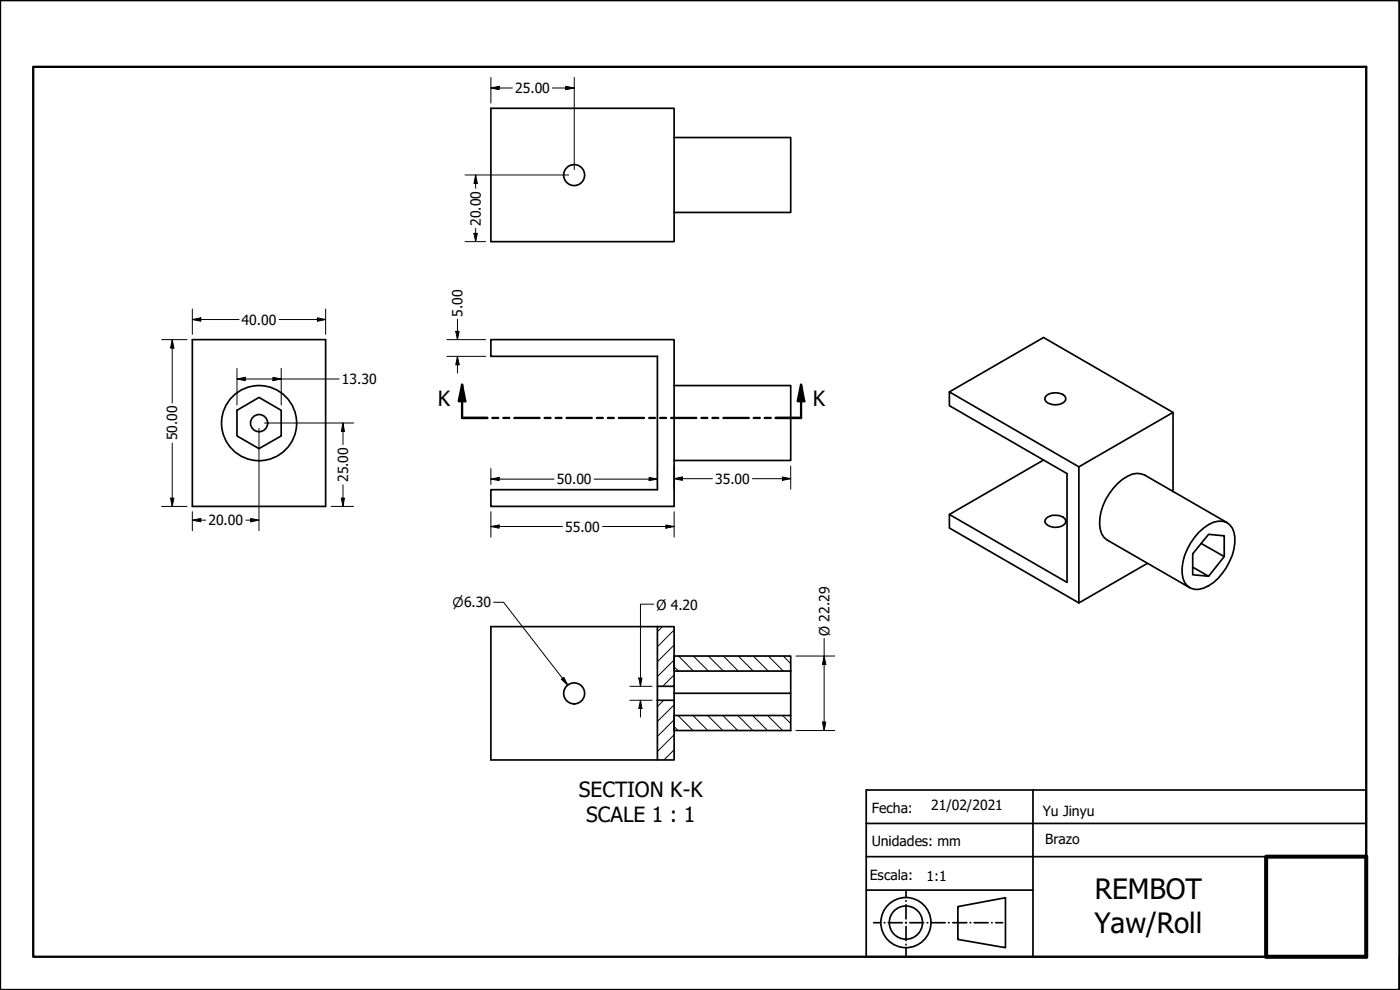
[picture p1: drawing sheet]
<svg xmlns="http://www.w3.org/2000/svg" width="420mm" height="297mm" viewBox="0 0 420 297" stroke-linecap="round" stroke-linejoin="round" font-family="sans-serif">
<!-- layer: Hatch (ANSI) -->
<g fill="none" stroke="#000" stroke-width=".3">
<path d="M198.8 188l-1.5 1.5M202.3 198l-5 5M202.3 193.5l-5 5.1M202.3 189l-5 5M203.6 196.8l4.5 4.5M208.1 196.8l4.5 4.5M212.6 196.8l4.5 4.5M217.1 196.8l4.5 4.5M221.6 196.8l4.5 4.5M226.1 196.8l4.5 4.5M230.6 196.8l4.5 4.5M235.1 196.8l2.2 2.3"/>
<path d="M199.2 210.1l-1.9 1.9M202.3 215.9l-5 5.1M202.3 211.5l-5 5M202.3 202.5l-3.4 3.4M202.3 200.1l1.3 1.2M202.3 218l1.2 1.2M203.5 214.7l4.5 4.5M208 214.7l4.4 4.5M212.4 214.7l4.5 4.5M216.9 214.7l4.5 4.5M221.4 214.7l4.5 4.5M225.9 214.7l4.5 4.5"/>
<path d="M230.4 214.7l4.5 4.5M234.9 214.7l2.4 2.4M202.3 225l-3 3M202.3 220.5l-5 5"/>
</g>
<!-- layer: Visible (ANSI) -->
<g fill="none" stroke="#000" stroke-width=".51">
<path d="M147.3 32.5h55v40h-55zM202.3 41.3h35v22.4h-35M57.7 101.9h40v50h-40zM147.3 101.9h55v50h-55v-5h50v-40h-50zM202.3 115.7h35v22.5h-35M284.9 117.6l28.3-16.3 38.8 22.4v23.8M284.9 117.6l38.9 22.5v40.8l-38.9-22.5v-4l35.3 20.3v-32.6l-35.3-20.4zM314.1 118.6a4.6 4.6 0 0 1 5.5 .3l.2 .6a2.2 2.2 0 0 1-2.2 1.9 3.7 3.7 0 0 1-4-1.6l.1-.6zM71.1 123.1l6.6-3.9 6.7 3.9v7.7l-6.7 3.8-6.6-3.8zM313.2 138l-28.3 16.4M352 123.7l-28.2 16.4M314.1 155.4a4.6 4.6 0 0 1 5.5 .2l.2 .7a2.2 2.2 0 0 1-2.2 1.9 3.7 3.7 0 0 1-4-1.6l.1-.7z"/>
<path d="M359.8 159.7a9.5 9.5 0 0 1 7-3.3 4.5 4.5 0 0 1 3.8 4.7 17.4 17.4 0 0 1-7.9 14.7 5.3 5.3 0 0 1-6.3 0 6.6 6.6 0 0 1-1.6-5.4 18.4 18.4 0 0 1 5-10.7zM368.3 156.8l-24.8-14.3a5.3 5.3 0 0 0-5.2 .4 16.5 16.5 0 0 0-8.1 16l.4 1.3 .7 1.1 1 .7 24.8 14.3M344.4 169l-20.6 11.9M357.9 170.2l4.8 2.7M360.5 163.1l6.9 3.9M362.7 160.3l4.7 .5v6.2l-4.7 5.9-4.8-.4v-6.3zM197.3 188h5v17.9h-5zM197.3 188h-50v40h50M202.3 196.8h35v4.5h-35zM197.3 210.1h5v17.9h-5zM197.3 205.9v4.2M202.3 214.7h35v4.5h-35z"/>
<path d="M202.3 205.9v4.2M202.3 208h35M237.3 201.3v13.4"/>
<circle cx="172.3" cy="52.5" r="3.1"/>
<circle cx="77.8" cy="127" r="2.57"/>
<circle cx="77.8" cy="127" r="11.3"/>
<circle cx="172.3" cy="208" r="3.1"/>
</g>
<!-- layer: Section Line (ANSI) -->
<g fill="none" stroke="#000" stroke-width=".7">
<path d="M138.7 115.4l.9 5h-1.9zM138.7 115.4v10h7.5M240.4 115.4l1 5h-2zM240.4 115.4v10h-7.6M147.8 125.4h1.7M151.1 125.4h1.7M154.4 125.4h7.5M163.4 125.4h1.8M166.8 125.4h1.7M170.1 125.4h7.5M179.1 125.4h1.8M182.4 125.4h1.8"/>
<path d="M185.7 125.4h7.6M194.8 125.4h1.8M198.1 125.4h1.8M201.4 125.4h7.6M210.5 125.4h1.8M213.8 125.4h1.8M217.1 125.4h7.6M226.2 125.4h1.8M229.5 125.4h1.8"/>
</g>
<g fill="#000">
<path d="M138.7 115.4l.9 5h-1.9z" fill-rule="evenodd"/>
<path d="M240.4 115.4l1 5h-2z" fill-rule="evenodd"/>
</g>
<!-- layer: Border (ANSI) -->
<path d="M0 0h420v297h-420zM10 20.1h400v267h-400z" fill="none" stroke="#000" stroke-width=".7"/>
<!-- layer: Title (ANSI) -->
<g fill="none" stroke="#000" stroke-width=".51">
<path d="M260 237h150v50.1h-150zM310 237v50.1M260 257h150M260 247.1h150M260 267.1h50M262.2 276.8h2.1M265.4 276.8h.2M266.6 276.8h4.2M271.8 276.8h.2M271.9 267.1v2.1M271.9 270.2v.2M271.9 271.4v4.3"/>
<path d="M271.9 276.8v.2M271.9 278v4.2M273 276.8h4.2M278.3 276.8h.1M279.5 276.8h4.2M284.7 276.8h.2M285.9 276.8h4.2M287.5 272l14.3-2.6v14.9l-14.3-2.4zM291.1 276.8h.2M292.4 276.8h4.1M297.6 276.8h.2M298.8 276.8h2.1"/>
<path d="M271.9 283.3v.2M271.9 284.5v2.2M420 287.1v9.9h-10"/>
<circle cx="271.9" cy="276.8" r="7.5"/>
<circle cx="271.9" cy="276.8" r="5"/>
</g>
<path d="M380 257h30v30.1h-30z" fill="none" stroke="#000" stroke-width="1.2"/>
<!-- layer: Dimension (ANSI) -->
<g fill="none" stroke="#000" stroke-width=".3">
<path d="M147.3 26.4l2.5-.5v1zM147.3 23.2v7.7M147.3 26.4h6.5M165.8 26.4h6.5M169.8 25.9l2.5 .5-2.5 .5zM172.3 23.2v27.7M139.6 52.5h31.1M142.7 52.5l.6 2.5h-1.1zM142.7 52.5v4M139.6 72.5h6.1M142.2 70h1.1l-.6 2.5zM142.7 68.5v4"/>
<path d="M57.7 95.9l2.6-.5v1zM57.7 95.9h14.1M57.7 92.7v7.6M83.8 95.9h13.9M95.2 95.4l2.5 .5-2.5 .5zM97.7 92.7v7.6M136.8 99.4h1l-.5 2.5zM137.3 95.8v6.1M48.5 101.9h7.6M51.7 101.9l.5 2.5h-1zM51.7 101.9v19.1M71.1 113.7l2.5-.5v1z"/>
<path d="M71.1 113.7h30.7M71.1 110.5v11M81.9 113.2l2.5 .5-2.5 .5zM84.4 110.5v11M134.1 101.9h11.6M134.1 106.9h11.6M137.3 106.9l.5 2.6h-1zM137.3 106.9v5M51.7 133v18.9M77.7 128.5v30.7M79.4 126.9h26.7M102.9 126.9l.5 2.6h-1z"/>
<path d="M102.9 126.9v6.5M202.3 139.8v7M237.3 139.8v7M48.5 151.9h7.6M51.2 149.5h1l-.5 2.4zM57.7 156.1l2.6-.5v1zM57.7 153.5v5.7M57.7 156.1h4M73.8 156.1h3.9M75.2 155.6l2.5 .5-2.5 .5zM99.4 151.9h6.7M102.4 149.5h1l-.5 2.4z"/>
<path d="M102.9 145.5v6.4M147.3 158l2.5-.5v1zM147.3 143.7l2.5-.5v1zM147.3 158h21.5M147.3 140.6v4.7M147.3 153.5v7.6M147.3 143.7h19M178.3 143.7h19M180.8 158h21.5M194.8 143.2l2.5 .5-2.5 .5zM197.3 140.6v4.7M199.8 157.5l2.5 .5-2.5 .5z"/>
<path d="M202.3 143.6l2.5-.5v1zM202.3 143.6h11.5M202.3 153.5v7.6M225.8 143.6h11.5M234.8 143.1l2.5 .5-2.5 .5zM148.1 180.7h3l19.3 24.8M196.2 181.3h-4v24.6M238.9 196.8h11.6M247.3 196.8l.5 2.6h-1zM247.3 191.6v27.6M168.5 203.8l.7-.6 1.2 2.3zM189 205.9h6.7"/>
<path d="M189 210.1h6.7M191.7 203.4h1l-.5 2.5zM192.2 210.1l.5 2.5h-1zM192.2 210.1v5M238.9 219.2h11.6M246.8 216.6h1l-.5 2.6z"/>
</g>
<g fill="#000">
<path d="M147.3 26.4l2.5-.5v1z" fill-rule="evenodd"/>
<path d="M169.8 25.9l2.5 .5-2.5 .5z" fill-rule="evenodd"/>
<path d="M142.7 52.5l.6 2.5h-1.1z" fill-rule="evenodd"/>
<path d="M142.2 70h1.1l-.6 2.5z" fill-rule="evenodd"/>
<path d="M57.7 95.9l2.6-.5v1z" fill-rule="evenodd"/>
<path d="M95.2 95.4l2.5 .5-2.5 .5z" fill-rule="evenodd"/>
<path d="M136.8 99.4h1l-.5 2.5z" fill-rule="evenodd"/>
<path d="M51.7 101.9l.5 2.5h-1z" fill-rule="evenodd"/>
<path d="M71.1 113.7l2.5-.5v1z" fill-rule="evenodd"/>
<path d="M81.9 113.2l2.5 .5-2.5 .5z" fill-rule="evenodd"/>
<path d="M137.3 106.9l.5 2.6h-1z" fill-rule="evenodd"/>
<path d="M102.9 126.9l.5 2.6h-1z" fill-rule="evenodd"/>
<path d="M51.2 149.5h1l-.5 2.4z" fill-rule="evenodd"/>
<path d="M57.7 156.1l2.6-.5v1z" fill-rule="evenodd"/>
<path d="M75.2 155.6l2.5 .5-2.5 .5z" fill-rule="evenodd"/>
<path d="M102.4 149.5h1l-.5 2.4z" fill-rule="evenodd"/>
<path d="M147.3 158l2.5-.5v1z" fill-rule="evenodd"/>
<path d="M147.3 143.7l2.5-.5v1z" fill-rule="evenodd"/>
<path d="M194.8 143.2l2.5 .5-2.5 .5z" fill-rule="evenodd"/>
<path d="M199.8 157.5l2.5 .5-2.5 .5z" fill-rule="evenodd"/>
<path d="M202.3 143.6l2.5-.5v1z" fill-rule="evenodd"/>
<path d="M234.8 143.1l2.5 .5-2.5 .5z" fill-rule="evenodd"/>
<path d="M247.3 196.8l.5 2.6h-1z" fill-rule="evenodd"/>
<path d="M168.5 203.8l.7-.6 1.2 2.3z" fill-rule="evenodd"/>
<path d="M191.7 203.4h1l-.5 2.5z" fill-rule="evenodd"/>
<path d="M192.2 210.1l.5 2.5h-1z" fill-rule="evenodd"/>
<path d="M246.8 216.6h1l-.5 2.6z" fill-rule="evenodd"/>
</g>
<g font-size="8.4">
<text x="328.5" y="269.9">REMBOT</text>
<text x="328.5" y="279.9">Yaw/Roll</text>
</g>
<g font-size="6.3">
<text x="131.4" y="121.9">K</text>
<text x="243.9" y="121.9">K</text>
<text x="173.7" y="239.2">SECTION K-K</text>
<text x="176" y="246.7">SCALE 1 : 1</text>
</g>
<g font-size="4.2">
<text x="154.6" y="27.9">25.00</text>
<text x="144.3" y="67.7" transform="rotate(-90 144.3 67.7)">20.00</text>
<text x="138.8" y="95" transform="rotate(-90 138.8 95)">5.00</text>
<text x="72.5" y="97.4">40.00</text>
<text x="102.6" y="115.2">13.30</text>
<text x="53.2" y="132.1" transform="rotate(-90 53.2 132.1)">50.00</text>
<text x="104.5" y="144.6" transform="rotate(-90 104.5 144.6)">25.00</text>
<text x="167.1" y="145.2">50.00</text>
<text x="214.6" y="145.1">35.00</text>
<text x="62.5" y="157.6">20.00</text>
<text x="169.6" y="159.5">55.00</text>
<text x="197" y="182.9">Ø 4.20</text>
<text x="249" y="190.8" transform="rotate(-90 249 190.8)">Ø 22.29</text>
<text x="261.6" y="244">Fecha:</text>
<text x="279.5" y="243.1">21/02/2021</text>
<text x="312.9" y="244.9">Yu Jinyu</text>
<text x="261.6" y="253.8">Unidades: mm</text>
<text x="313.7" y="253.3">Brazo</text>
<text x="261" y="264">Escala:</text>
<text x="278.1" y="264.2">1:1</text>
</g>
<text font-size="3.9" x="135.8" y="182.2">⌀6.30</text>
</svg>
